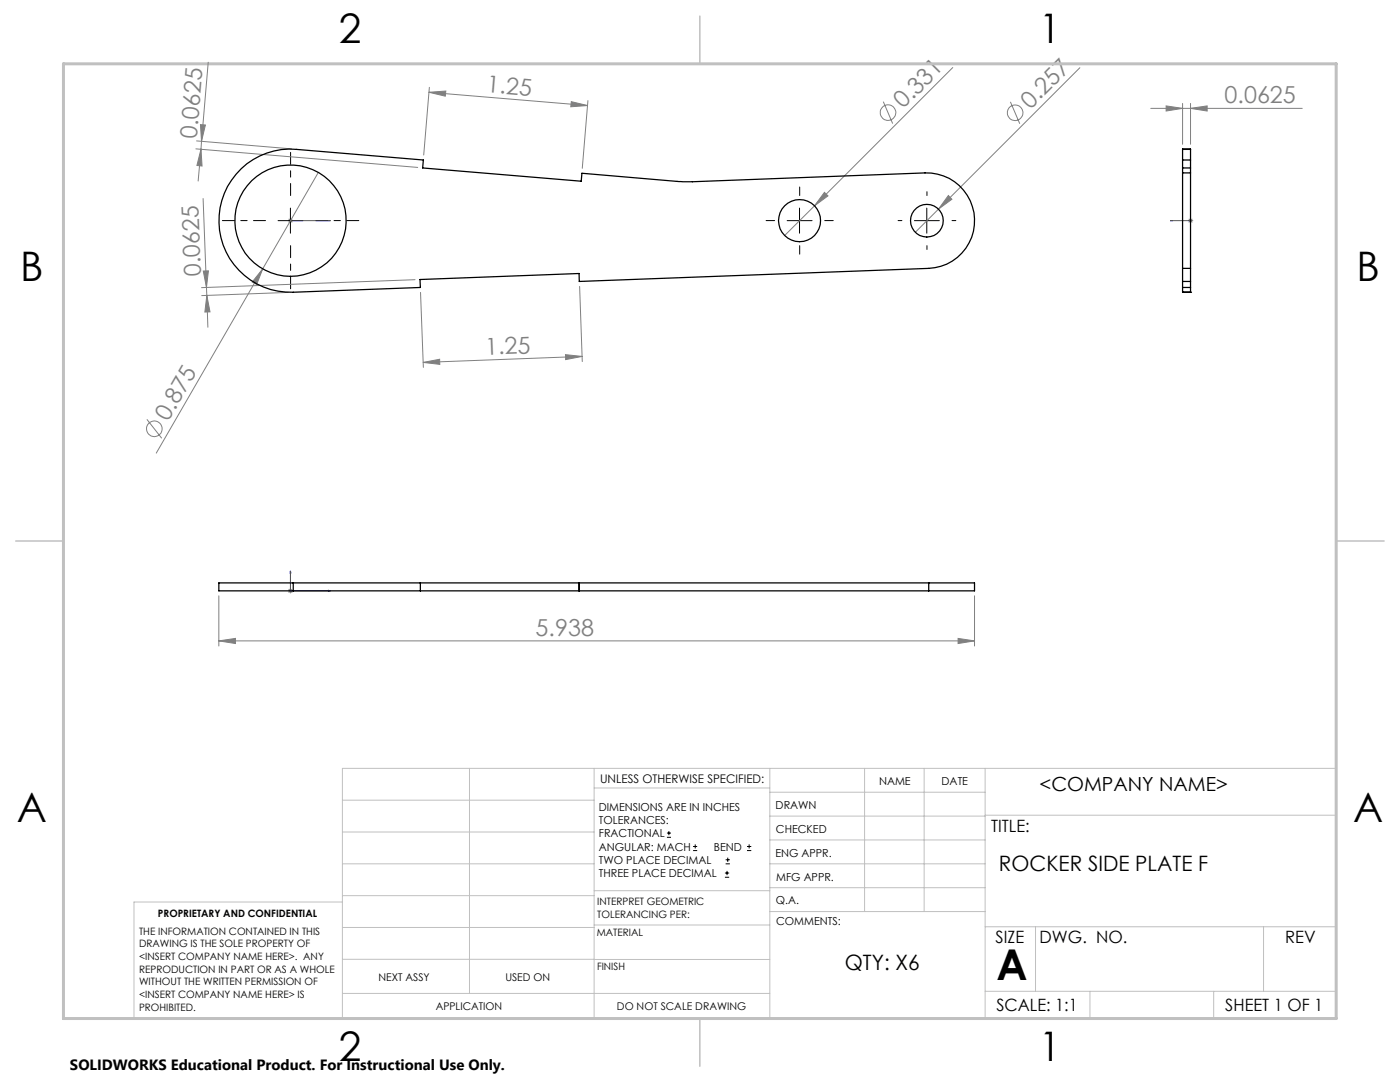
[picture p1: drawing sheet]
<svg xmlns="http://www.w3.org/2000/svg" width="279mm" height="216mm" viewBox="0 0 279 216" stroke-linecap="round" stroke-linejoin="round" font-family="sans-serif">
<g fill="none" stroke="#808080" stroke-width=".2">
<path d="M41.6 12.4l-1.4 15.8M85.6 18.4l3.4-.2-.1 1zM85.6 18.4l31.7 2.7M85.7 17.4l-1.1 13.5M190.1 13.5l-27.5 27.6M215.5 13.5l-32.8 32.9M39.1 29.7l44.3 3.7M39.2 28.1l19 1.6M40 24.9h1l-.8 3.3zM40.1 29.8l-.6 6.3M40.1 29.8l.2 3.3-1-.1zM40.2 28.2l-.1 1.6"/>
<path d="M40.5 39.6l.7 17.8M63.5 34.4l-11.1 19.3M114 20.3l3.3 .8-3.4 .2zM117.3 20.1l-1.1 13.5M164.5 38.4l.7 .7-2.6 2zM176.3 20.3l1.9 4.4M189.3 39l.7 .8-2.7 1.9zM201.6 20.3l1.9 4.4M229.7 21.6h30.2M232.7 21.1l3.3 .5-3.3 .6zM236 20.6v8.2M237.6 21.6l3.3-.5v1.1z"/>
<path d="M237.6 20.6v8.2M40.6 54.1l1-.1-.4 3.4zM41.2 57.4l.1 1.5M41.3 58.9l.2 6.4M41.3 58.9l.6 3.3-1 .1zM52.4 53.7l-1.2 3.1-.9-.5zM52.4 53.7l-21.2 36.7M57.5 44h1M57.5 58.3l-17.2 .7M57.6 43.7l.7 .7M58 43.5v1M58.3 43.7l-.7 .7"/>
<path d="M82.8 55.8l-42.6 1.6M83.9 58.3l.6 15M115.7 57.1l.5 15M162.6 41.1l-6 5.9M237.1 44h1M237.2 43.7l.7 .7M237.6 43.5v1M237.9 43.7l-.7 .7M84.5 72.3l3.2-.6 .1 1zM112.9 70.8l3.3 .3-3.3 .7zM116.2 71.1l-31.7 1.2M29.3 83.7l3 3.8"/>
<path d="M43.7 118.9v10M57.5 117.9h1M57.6 117.5l.7 .8M58 117.4v1M58.3 117.5l-.7 .8M194.5 118.9v10M43.7 127.9l3.3-.5v1zM43.7 127.9h150.8M191.2 127.4l3.3 .5-3.3 .5z"/>
<circle cx="177.2" cy="22.5" r="1.56"/>
<circle cx="202.6" cy="22.5" r="1.55"/>
<circle cx="30.8" cy="85.6" r="1.55"/>
</g>
<g fill="none" stroke="#000" stroke-width=".2">
<path d="M55.5 44h5M58 41.5v5M157.1 44h5M159.6 41.5v5M182.5 44h5M185 41.5v5M133.1 167.1h.8M133.1 166.2h.8M133.5 165.8v.9M138.3 169.7h.8M138.3 168.9h.8M138.7 168.5v.8"/>
<path d="M144.7 175h.8M144.7 174.2h.8M144.8 172.4h.9M144.8 171.6h.9M145.1 173.8v.8M145.2 171.1v.9M149.1 169.7h.8M149.1 168.9h.8M149.5 168.5v.8"/>
</g>
<path d="M57.9 44h.2zM58 44h.1M58 44h7.9M65.9 44h-.4h.4M233.6 44h4M233.6 44h.4h-.4M237.5 44h.2zM237.6 44h.1M58 113.9l.1 .4h-.2zM58 113.9v4h7.9M65.5 117.8l.4 .1-.4 .1z" fill="none" stroke="#00f" stroke-width=".2"/>
<path d="M58 39v-8.6M53 44h-8.6M58 49v8.6M63 44h8.6" fill="none" stroke="#000" stroke-width=".2" stroke-dasharray="15.2 1.3 1.3 1.3" stroke-dashoffset="12.8"/>
<path d="M159.6 39v-1.7M185 39v-.7M154.6 44h-1.7M159.6 49v1.7M164.6 44h1.7M180 44h-.8M185 49v.8M190 44h.8" fill="none" stroke="#000" stroke-width=".2" stroke-dasharray="15.2 1.3 1.3 1.3"/>
<g fill="none" stroke="#c0c0c0" stroke-width=".2">
<path d="M68.3 159.7h50.3M93.7 153.3v44.9M118.6 153.3v49.9M118.6 157.2h35M153.6 153.3v49.9M153.6 158.1h43M172.5 153.3v28.6M184.4 153.3v28.6M196.6 153.3v49.9M68.3 180h-41.6v23.2h240v-49.9h-198.4v49.9M68.3 166h50.3M68.3 178.7h50.3"/>
<path d="M68.3 172.4h50.3M118.6 177.7h35M153.6 162.8h43M153.6 177.1h43M153.6 172.4h43M153.6 167.6h43M196.6 162.7h70.1M68.3 198.2h85.3M68.3 191.4l85.3 .1M68.3 185.1h50.3M118.6 184.6h35M153.6 181.9h43"/>
<path d="M196.6 184.9h70.1M196.6 197.8h70.1M206.7 184.9v12.9M217.5 197.8v5.4M242.2 197.8v5.4M252.2 184.9v12.9"/>
</g>
<path d="M139.7 3.2v9.5M3.1 107.9h9.6M266.7 107.9h9.5M139.7 203.2v9.6" fill="none" stroke="#c0c0c0" stroke-width=".3"/>
<path d="M12.7 12.7h254v190.5h-254z" fill="none" stroke="#c0c0c0" stroke-width=".6"/>
<g fill="#00f">
<path d="M57.9 44h.2zM65.5 44h.4z"/>
<path d="M233.6 44h.4zM237.5 44h.2z"/>
<path d="M58 113.9l-.1 .4h.2zM65.5 117.8v.2l.4-.1z"/>
</g>
<g fill="#808080">
<path d="M164.5 38.4l.7 .7-2.6 2z"/>
<path d="M189.3 39l.7 .8-2.7 1.9z"/>
<path d="M52.4 53.7l-1.2 3.1-.9-.5z"/>
<path d="M232.7 21.1l3.3 .5-3.3 .6zM237.6 21.6l3.3-.5v1.1z"/>
<path d="M43.7 127.9l3.3-.5v1zM191.2 127.4l3.3 .5-3.3 .5z"/>
<path d="M84.5 72.3l3.2-.6 .1 1zM112.9 70.8l3.3 .3-3.3 .7z"/>
<path d="M40 24.9h1l-.8 3.3zM40.1 29.8l.2 3.3-1-.1z"/>
<path d="M40.6 54.1l1-.1-.4 3.4zM41.3 58.9l.6 3.3-1 .1z"/>
<path d="M85.6 18.4l3.4-.2-.1 1zM114 20.3l3.3 .8-3.4 .2z"/>
</g>
<g fill="none" stroke="#000" stroke-width=".25">
<path d="M48.2 33.7a14.2 14.2 0 0 1 11-3.9l25.3 2.1-.2 1.6 31.7 2.7 .1-1.6 19.4 1.6 2.7 .1 46.4-1.8a9.5 9.5 0 0 1 9.9 9.2 9.5 9.5 0 0 1-9.2 9.9l-69.7 2.6v-1.6l-31.8 1.2 .1 1.6-25.4 .9a14.3 14.3 0 0 1-13.7-8.7 14.3 14.3 0 0 1 3.4-15.9zM236 34.5v19.1M236 34.5h1.6M236 34.5v-4.8h1.6v4.8M236 33.5h1.6M236 31.9h1.6M236 29.8h1.6M237.6 34.5v19.1M236 58.3h.1M236 58.3h1.6M236 53.6h1.6M236 56.2h1.6"/>
<path d="M236 53.6v4.7M236 57.4h1.6M237.6 58.3h.1M237.6 53.6v4.7M58.5 116.3h-14.8v1.6h14.8M58.5 116.3v1.6M58.5 116.3h126.8M58.5 117.9h126.8M83.9 116.3v1.6M115.6 116.3v1.6M185.3 116.3h9.2v1.6h-9.2M185.3 116.3v1.6"/>
<circle cx="58" cy="44" r="11.1"/>
<circle cx="159.6" cy="44" r="4.2"/>
<circle cx="185" cy="44" r="3.3"/>
</g>
<text font-size="8.5" x="198.9" y="195.5">A</text>
<g font-size="8.1">
<text x="67.6" y="8.5">2</text>
<text x="207.3" y="8.5">1</text>
<text x="4" y="56.2">B</text>
<text x="270.7" y="56.2">B</text>
<text x="3.3" y="164.1">A</text>
<text x="270" y="164.1">A</text>
<text x="67.6" y="211.7">2</text>
<text x="207.3" y="211.7">1</text>
</g>
<g font-size="4.7" fill="#808080">
<text x="97" y="18.3" transform="rotate(5 97 18.3)">1.25</text>
<text x="180.3" y="21.8" transform="rotate(-45 180.3 21.8)">0.331</text>
<text x="205.6" y="21.9" transform="rotate(-45 205.6 21.9)">0.257</text>
<text x="244.4" y="20.6">0.0625</text>
<text x="39.3" y="27.8" transform="rotate(-85 39.3 27.8)">0.0625</text>
<text x="40.1" y="55.1" transform="rotate(-92 40.1 55.1)">0.0625</text>
<text x="96.9" y="70.8" transform="rotate(-2 96.9 70.8)">1.25</text>
<text x="33.6" y="84.2" transform="rotate(-60 33.6 84.2)">0.875</text>
<text x="106.9" y="126.9">5.938</text>
</g>
<g font-size="4.2">
<text x="199.4" y="173.7">ROCKER SIDE PLATE F</text>
<text x="168.6" y="193.5">QTY: X6</text>
</g>
<text font-size="3.9" x="207.5" y="157.8">&lt;COMPANY NAME&gt;</text>
<g font-size="3.4">
<text x="197.8" y="166">TITLE:</text>
<text x="198.7" y="188.1">SIZE</text>
<text x="207.5" y="188.1">DWG. NO.</text>
<text x="256.5" y="188.2">REV</text>
<text x="198.8" y="201.7">SCALE: 1:1</text>
<text x="244.5" y="201.7">SHEET 1 OF 1</text>
</g>
<text font-size="3" x="14" y="213.5">SOLIDWORKS Educational Product. For Instructional Use Only.</text>
<text font-size="2.4" x="119.8" y="156.2">UNLESS OTHERWISE SPECIFIED:</text>
<g font-size="2.2">
<text x="119.5" y="161.8">DIMENSIONS ARE IN INCHES</text>
<text x="154.8" y="161.4">DRAWN</text>
<text x="175.4" y="156.6">NAME</text>
<text x="187.9" y="156.7">DATE</text>
<text x="119.5" y="164.4">TOLERANCES:</text>
<text x="119.5" y="167.1">FRACTIONAL</text>
<text x="154.9" y="166.3">CHECKED</text>
<text x="119.5" y="169.7">ANGULAR: MACH</text>
<text x="119.5" y="172.4">TWO PLACE DECIMAL</text>
<text x="142.5" y="169.7">BEND</text>
<text x="154.8" y="170.9">ENG APPR.</text>
<text x="119.5" y="175">THREE PLACE DECIMAL</text>
<text x="154.9" y="175.7">MFG APPR.</text>
<text x="154.9" y="180.4">Q.A.</text>
<text x="154.9" y="184.6">COMMENTS:</text>
</g>
<g font-size="2.1">
<text x="75.5" y="195.7">NEXT ASSY</text>
<text x="100.9" y="195.7">USED ON</text>
<text x="86.9" y="201.5">APPLICATION</text>
<text x="123.1" y="201.6">DO NOT SCALE DRAWING</text>
</g>
<g font-size="2">
<text x="31.5" y="182.9">PROPRIETARY AND CONFIDENTIAL</text>
<text x="119.2" y="180.6">INTERPRET GEOMETRIC</text>
<text x="119.2" y="183.1">TOLERANCING PER:</text>
<text x="27.8" y="186.5">THE INFORMATION CONTAINED IN THIS</text>
<text x="27.8" y="189">DRAWING IS THE SOLE PROPERTY OF</text>
<text x="27.8" y="191.6">&lt;INSERT COMPANY NAME HERE&gt;. ANY</text>
<text x="119.1" y="186.7">MATERIAL</text>
<text x="27.8" y="194.1">REPRODUCTION IN PART OR AS A WHOLE</text>
<text x="27.8" y="196.6">WITHOUT THE WRITTEN PERMISSION OF</text>
<text x="119.1" y="193.5">FINISH</text>
<text x="27.8" y="199.1">&lt;INSERT COMPANY NAME HERE&gt; IS</text>
<text x="27.8" y="201.7">PROHIBITED.</text>
</g>
</svg>
